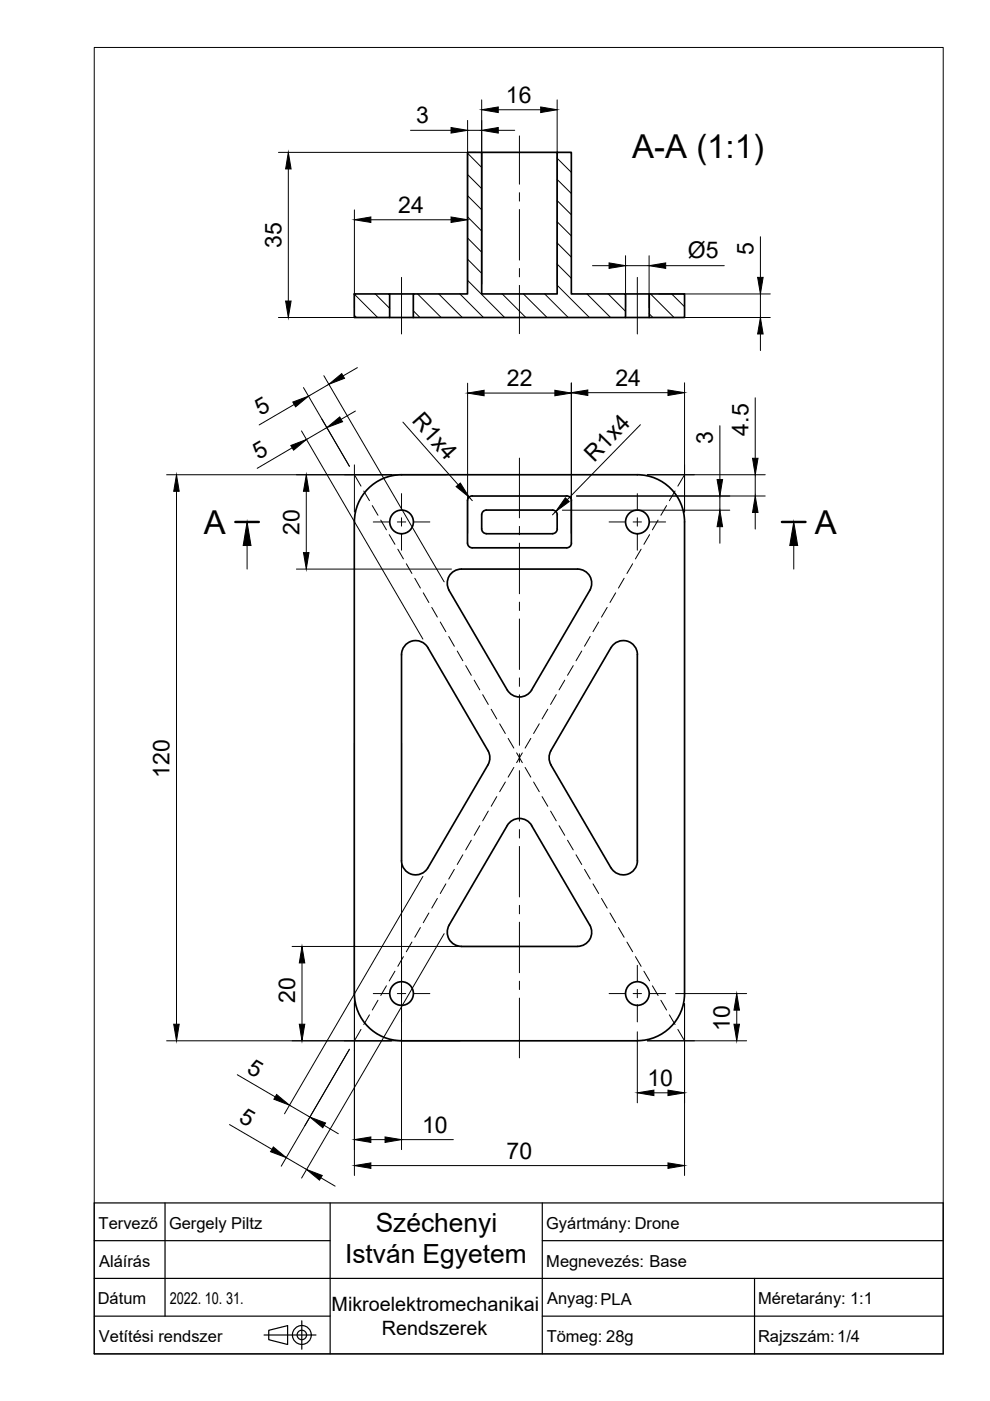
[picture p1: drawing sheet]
<svg xmlns="http://www.w3.org/2000/svg" width="210mm" height="297mm" viewBox="0 0 210 297" stroke-linecap="round" stroke-linejoin="round" font-family="sans-serif">
<!-- layer: Visible -->
<g fill="none" stroke="#000" stroke-width=".36">
<path d="M99.1 32.3h3v30h16v-30h3v30h11.5v5h-45v-5h11.5zM102.1 32.3h16M75.1 62.3h7.5v5h-7.5zM82.6 67.3h5M82.6 62.3h5M132.6 67.3h5M132.6 62.3h5M137.6 62.3h7.5v5h-7.5zM75.1 110.7v100M102.4 108.4l.7-.3h14a.97 .97 0 0 1 1 1.1l.1 2.9a1.04 1.04 0 0 1-1.1 1.1l-14-.1a1.01 1.01 0 0 1-1-1v-2.9zM121.1 106.2v9M121.2 106.1a.97 .97 0 0 0-1.1-.9l-20-.1a1.01 1.01 0 0 0-1 1.1v8.9a1.01 1.01 0 0 0 1 1h20a1.01 1.01 0 0 0 1.1-1"/>
<path d="M135.1 100.7h-50a10 10 0 0 0-10 10M135.1 100.7a10 10 0 0 1 10 10v99.9a10 10 0 0 1-10 10M90.7 137.3a3 3 0 0 0-3.4-1.4 3 3 0 0 0-2.2 2.9v43.7a3 3 0 0 0 2.2 2.9 3 3 0 0 0 3.4-1.4M90.7 137.3l12.8 21.9M95.2 125.2l12.4 21.1a3 3 0 0 0 5.1 0M95.2 125.2a3 3 0 0 1 2.6-4.5h24.6a3 3 0 0 1 2.6 4.5l-12.3 21.1M129.5 137.3l-12.7 21.9M129.6 137.3a3 3 0 0 1 3.3-1.4 3 3 0 0 1 2.2 2.9M135.1 138.8v43.7M103.5 159.1a3 3 0 0 1 0 3.1l-12.8 21.8M116.8 159.1a3 3 0 0 0 0 3.1M112.7 175l12.4 21.2"/>
<path d="M112.7 175a3 3 0 0 0-5.1 0l-12.4 21.2M116.8 162.2l12.8 21.8a3 3 0 0 0 3.3 1.4 3 3 0 0 0 2.2-2.9M95.2 196.1a3 3 0 0 0 2.6 4.5M125 196.1a3 3 0 0 1-2.5 4.5M75.1 210.6a10 10 0 0 0 10 10l50 .1M97.8 200.7h24.6"/>
<circle cx="85.1" cy="110.7" r="2.51"/>
<circle cx="135.1" cy="110.7" r="2.51"/>
<circle cx="85.1" cy="210.6" r="2.51"/>
<circle cx="135.1" cy="210.6" r="2.51"/>
</g>
<!-- layer: BORDER -->
<path d="M20 10.1h180v276.9h-180z" fill="none" stroke="#000" stroke-width=".21"/>
<!-- layer: TITLEBLOCK -->
<path d="M20 255h180v32h-180zM35 255v24M70 255v32M115 255v32M20 279h50M20 271h180M20 263h50M115 279h85M115 263h85M160 271v16" fill="none" stroke="#000" stroke-width=".25"/>
<!-- layer: FD_Dimensions -->
<g fill="none" stroke="#000" stroke-width=".21">
<path d="M59 32.3h42M61.1 35.8v28M87 27.6h8.6M99.1 25.5v34.7M99.1 27.6h3M102.1 21.2v39M105.6 23.3h9M105.6 27.6h3.5M118.1 21.2v39M75.1 44.5v20.7M78.6 46.6h17M125.6 56.3h3.5"/>
<path d="M132.6 54.2v11M132.6 56.3h5M137.6 54.2v11M141.1 56.3h12.5M161.2 50.2v8.6M59 67.3h26.5M68.7 79.7l25.5 43.7M75.8 77.9l-3.1 1.8M139.7 67.3h23.6M139.7 62.3h23.6M161.2 62.3v5M161.2 70.8v3.5"/>
<path d="M62 94.9l-7.5 4.4M62.4 85.8l-7.5 4.3M63.9 91.4l25.8 44.1M64.3 82.2l9.8 16.7M69.3 90.7l-4.3 2.5M69.7 81.5l-4.3 2.5M75.4 87.2l-3.1 1.7M85.4 89.5l11.8 13.3M99.1 81.2v31.9M102.6 83.3h15M121.1 81.2v31.9M124.6 83.3h17"/>
<path d="M135.8 90.1l-15.5 15.8M145.1 81.2v27.4M152.6 90.3v11.4M160.1 84.3v12.9M35.3 100.7h59.3M37.4 104.2v113M64.9 104.2v13M99.5 105.4l.6 .8M117.8 108.4l-.7 .8M119.2 108.2h35.5M122.2 105.2h40M137.2 100.7h25"/>
<path d="M152.6 105.2v3M152.6 111.7v3.5M160.1 100.7v4.5M160.1 108.7v3.5M62.8 120.7h32.9M75.1 157.5v91.7M85.1 157.5v86.2M89.7 185.8l-29.4 50.3M94.2 198l-30.3 51.8M61.9 200.7h35.6M64 204.2v13M135.1 218.8v15"/>
<path d="M143.2 210.7h15.1M145.1 212.8v36.4M156.2 214.2v3M35.3 220.7h62.2M48.7 238.4l9 5.3M50.3 227.9l8.1 4.7M61.4 234.3l4.3 2.5M68.7 238.6l3 1.8M74.1 222.5l-14.5 24.8M137.2 220.7h21.1M138.6 231.7h3M60.7 245.4l4.3 2.6"/>
<path d="M68 249.7l3.1 1.8M78.6 241.6h3M78.6 247.1h63M85.1 241.6h11"/>
</g>
<g fill="#000" stroke="#000" stroke-width=".21">
<path d="M61.1 32.3l.6 3.5h-1.1zM95.6 27l3.5 .6-3.5 .6zM102.1 23.3l3.5-.6v1.2zM102.1 27.6l3.5-.6v1.2zM114.6 22.7l3.5 .6-3.5 .6zM75.1 46.6l3.5-.6v1.2zM95.6 46l3.5 .6-3.5 .6zM129.1 55.7l3.5 .6-3.5 .6zM137.6 56.3l3.5-.6v1.2zM160.6 58.8h1.2l-.6 3.5zM60.6 63.8h1.1l-.6 3.5zM69.7 81.5l2.8-2.3 .5 1z"/>
<path d="M161.2 67.3l.6 3.5h-1.2zM61.7 94.5l3.3-1.3-2.7 2.2zM62.1 85.2l3.3-1.2-2.7 2.3zM69.3 90.7l2.7-2.3 .6 1zM99.1 83.3l3.5-.6v1.2zM117.6 82.7l3.5 .6-3.5 .6zM121.1 83.3l3.5-.6v1.1zM141.6 82.7l3.5 .6-3.5 .5zM159.6 97.2h1.1l-.6 3.5zM37.4 100.7l.6 3.5h-1.2zM64.3 117.2h1.2l-.6 3.5zM64.9 100.7l.6 3.5h-1.2z"/>
<path d="M96.7 103.2l.9-.8 1.9 3zM119.9 105.5l.8 .8-2.9 2.1zM152.6 108.2l.6 3.5h-1.2zM152 101.7h1.2l-.6 3.5zM160.1 105.2l.6 3.5h-1.1zM36.8 217.2h1.2l-.6 3.5zM64 200.7l.6 3.5h-1.1zM63.5 217.2h1.1l-.6 3.5zM156.2 210.7l.6 3.5h-1.2zM155.6 217.2h1.2l-.6 3.5zM58.7 232.1l2.7 2.2-3.3-1.2zM65.7 236.8l3.3 1.3-.6 1z"/>
<path d="M135.1 231.7l3.5-.6v1.2zM141.6 231.1l3.5 .6-3.5 .6zM58 243.2l2.7 2.2-3.3-1.2zM65 248l3.3 1.2-.6 1zM75.1 241.6l3.5-.5v1.1zM75.1 247.1l3.5-.5v1.1zM81.6 241.1l3.5 .5-3.5 .6zM141.6 246.6l3.5 .5-3.5 .6z"/>
</g>
<!-- layer: Smart Centers -->
<g fill="none" stroke="#000" stroke-width=".21">
<path d="M110.1 28.8v10.3M85.1 58.8v12M110.1 40.9v1.7M110.1 44.4v10.7M110.1 56.9v1.8M135.1 58.8v12M110.1 60.5v10.2M110.1 97.1v12.7M79.1 110.7h3.4M84.2 110.7h1.8M85.1 104.7v3.3M85.1 109.8v1.8"/>
<path d="M85.1 113.3v3.4M87.8 110.7h3.3M110.1 111.6v1.8M110.1 115.2v10.7M129.1 110.7h3.4M134.2 110.7h1.8M135.1 104.7v3.3M135.1 109.8v1.8M135.1 113.3v3.4M137.8 110.7h3.3M110.1 127.7v1.7M110.1 131.2v10.8"/>
<path d="M110.1 143.7v1.8M110.1 147.3v10.7M110.1 159.8v1.8M110.1 163.4v10.7M110.1 175.9v1.8M110.1 179.5v10.7M110.1 191.9v1.8M110.1 195.5v10.7M79.1 210.7h3.4M84.2 210.7h1.8M85.1 204.7v3.3M85.1 209.8v1.7"/>
<path d="M85.1 213.3v3.4M87.8 210.7h3.3M110.1 208v1.8M110.1 211.6v12.7M129.1 210.7h3.4M134.2 210.7h1.8M135.1 204.7v3.3M135.1 209.8v1.7M135.1 213.3v3.4M137.8 210.7h3.3"/>
</g>
<!-- layer: Edge Extensions -->
<path d="M75.1 98.6v10M145.1 98.6v10M73 100.7h10M137.2 100.7h10M75.1 212.8v10M145.1 212.8v10M73 220.7h10M137.2 220.7h10" fill="none" stroke="#000" stroke-width=".21"/>
<!-- layer: Sketch15 -->
<g fill="none" stroke="#000" stroke-width=".21">
<path d="M75.1 100.7l1.4 2.4M77.1 104.1l1.2 2.1M78.9 107.2l1.2 2M80.7 110.3l1.2 2M82.5 113.4l1.2 2M84.3 116.4l1.2 2.1M86.1 119.5l1.2 2.1M134.1 119.5l-1.2 2.1M135.9 116.4l-1.2 2.1M137.7 113.4l-1.2 2M139.5 110.3l-1.2 2M141.3 107.2l-1.2 2"/>
<path d="M143.1 104.1l-1.2 2.1M145.1 100.7l-1.4 2.4M87.9 122.6l1.2 2.1M89.7 125.7l1.2 2M91.5 128.8l1.2 2M93.3 131.9l1.2 2M95.1 134.9l1.2 2.1M96.9 138l1.2 2.1M123.3 138l-1.2 2.1M125.1 134.9l-1.2 2.1M126.9 131.9l-1.2 2M128.7 128.8l-1.2 2"/>
<path d="M130.5 125.7l-1.2 2M132.3 122.6l-1.2 2.1M98.7 141.1l1.2 2.1M100.5 144.2l1.2 2.1M102.3 147.3l1.2 2.1M104.1 150.4l1.2 2M105.9 153.5l1.2 2M107.7 156.6l1.2 2M109.5 159.6l1.2 2.1M110.7 159.6l-1.2 2.1M112.5 156.6l-1.2 2M114.3 153.5l-1.2 2"/>
<path d="M116.1 150.4l-1.2 2M117.9 147.3l-1.2 2.1M119.7 144.2l-1.2 2.1M121.5 141.1l-1.2 2.1M99.9 178.1l-1.2 2.1M101.7 175.1l-1.2 2M103.5 172l-1.2 2M105.3 168.9l-1.2 2M107.1 165.8l-1.2 2.1M108.9 162.7l-1.2 2.1M111.3 162.7l1.2 2.1M113.1 165.8l1.2 2.1"/>
<path d="M114.9 168.9l1.2 2M116.7 172l1.2 2M118.5 175.1l1.2 2M120.3 178.1l1.2 2.1M87.3 199.7l-1.2 2.1M89.1 196.7l-1.2 2M90.9 193.6l-1.2 2M92.7 190.5l-1.2 2M94.5 187.4l-1.2 2M96.3 184.3l-1.2 2.1M98.1 181.2l-1.2 2.1M122.1 181.2l1.2 2.1"/>
<path d="M123.9 184.3l1.2 2.1M125.7 187.4l1.2 2M127.5 190.5l1.2 2M129.3 193.6l1.2 2M131.1 196.7l1.2 2M132.9 199.7l1.2 2.1M76.5 218.3l-1.4 2.4M78.3 215.2l-1.2 2M80.1 212.1l-1.2 2.1M81.9 209l-1.2 2.1M83.7 205.9l-1.2 2.1M85.5 202.8l-1.2 2.1"/>
<path d="M134.7 202.8l1.2 2.1M136.5 205.9l1.2 2.1M138.3 209l1.2 2.1M140.1 212.1l1.2 2.1M141.9 215.2l1.2 2M143.7 218.3l1.4 2.4"/>
</g>
<!-- layer: Hatching -->
<g fill="none" stroke="#000" stroke-width=".21">
<path d="M99.1 37l3 3M99.1 32.5l3 3M118.1 38l3 3M118.1 33.6l3 2.9M99.1 59.4l7.9 7.9M99.1 55l3 3M99.1 50.5l3 3M99.1 46l3 3M99.1 41.5l3 3M118.1 56l3 3M118.1 51.5l3 3M118.1 47l3 3"/>
<path d="M118.1 42.5l3 3M75.1 66.9l.5 .4M75.1 62.4l5 4.9M79.6 62.3l3 3.1M87.6 65.9l1.4 1.4M88.5 62.3l5 5M93 62.3l5 5M97.5 62.3l5 5M106.5 62.3l5 5M111 62.3l5 5M115.5 62.3l5 5M118.1 60.5l6.9 6.8"/>
<path d="M124.5 62.3l5 5M128.9 62.3l3.7 3.7M137.6 66.5l.8 .8M137.9 62.3l5 5M142.4 62.3l2.7 2.7"/>
</g>
<!-- layer: Section Lines -->
<path d="M49.9 110.7h5M165.8 110.7h5" fill="none" stroke="#000" stroke-width=".51"/>
<path d="M52.4 115.7v5M168.3 115.7v5" fill="none" stroke="#000" stroke-width=".21"/>
<path d="M52.4 110.7l.8 5h-1.6zM168.3 110.7l.8 5h-1.7z" fill="#000" stroke="#000" stroke-width=".21"/>
<!-- layer: Sketch16 -->
<g fill="none" stroke="#000" stroke-width=".25">
<path d="M56 283h11M57 282.1l4-1v4l-4-1.1zM64 280v6.1"/>
<circle cx="64" cy="283" r="2"/>
<circle cx="64" cy="283" r="1.01"/>
</g>
<g font-size="7">
<text x="134" y="33.5">A-A (1:1)</text>
<text x="43.2" y="113.2">A</text>
<text x="172.8" y="113.2">A</text>
</g>
<g font-size="5.6">
<text x="79.7" y="261.1">Széchenyi</text>
<text x="73.2" y="267.8">István Egyetem</text>
</g>
<g font-size="4.9">
<text x="107.3" y="21.8">16</text>
<text x="88.2" y="26.2">3</text>
<text x="84.5" y="45.2">24</text>
<text x="59.7" y="52.5" transform="rotate(-90 59.7 52.5)">35</text>
<text x="145.8" y="54.8">Ø5</text>
<text x="159.8" y="54.1" transform="rotate(-90 159.8 54.1)">5</text>
<text x="107.5" y="81.9">22</text>
<text x="130.5" y="81.9">24</text>
<text x="55.2" y="88.2" transform="rotate(-30 55.2 88.2)">5</text>
<text x="87.1" y="89.4" transform="rotate(49 87.1 89.4)">R1x4</text>
<text x="151.2" y="94.2" transform="rotate(-90 151.2 94.2)">3</text>
<text x="158.7" y="92.3" transform="rotate(-90 158.7 92.3)">4.5</text>
<text x="54.8" y="97.4" transform="rotate(-30 54.8 97.4)">5</text>
<text x="126" y="98.1" transform="rotate(-46 126 98.1)">R1x4</text>
<text x="63.5" y="113.3" transform="rotate(-90 63.5 113.3)">20</text>
<text x="36" y="164.9" transform="rotate(-90 36 164.9)">120</text>
<text x="62.6" y="212.6" transform="rotate(-90 62.6 212.6)">20</text>
<text x="154.7" y="218.5" transform="rotate(-90 154.7 218.5)">10</text>
<text x="52.1" y="227.2" transform="rotate(30 52.1 227.2)">5</text>
<text x="137.3" y="230.2">10</text>
<text x="50.4" y="237.8" transform="rotate(30 50.4 237.8)">5</text>
<text x="89.5" y="240.2">10</text>
<text x="107.4" y="245.7">70</text>
</g>
<g font-size="4.2">
<text x="70.3" y="277.9">Mikroelektromechanikai</text>
<text x="81" y="282.9">Rendszerek</text>
</g>
<g font-size="3.5">
<text x="20.9" y="260.6">Tervező</text>
<text x="35.8" y="260.5">Gergely Piltz</text>
<text x="115.8" y="260.6">Gyártmány: Drone</text>
<text x="21" y="268.6">Aláírás</text>
<text x="115.8" y="268.6">Megnevezés: Base</text>
<text x="20.7" y="276.6">Dátum</text>
<text x="36" y="276.5">2022. 10. 31.</text>
<text x="116" y="276.5">Anyag:PLA</text>
<text x="160.7" y="276.6">Méretarány: 1:1</text>
<text x="21" y="284.6">Vetítési rendszer</text>
<text x="115.9" y="284.6">Tömeg: 28g</text>
<text x="160.7" y="284.6">Rajzszám:1/4</text>
</g>
</svg>
